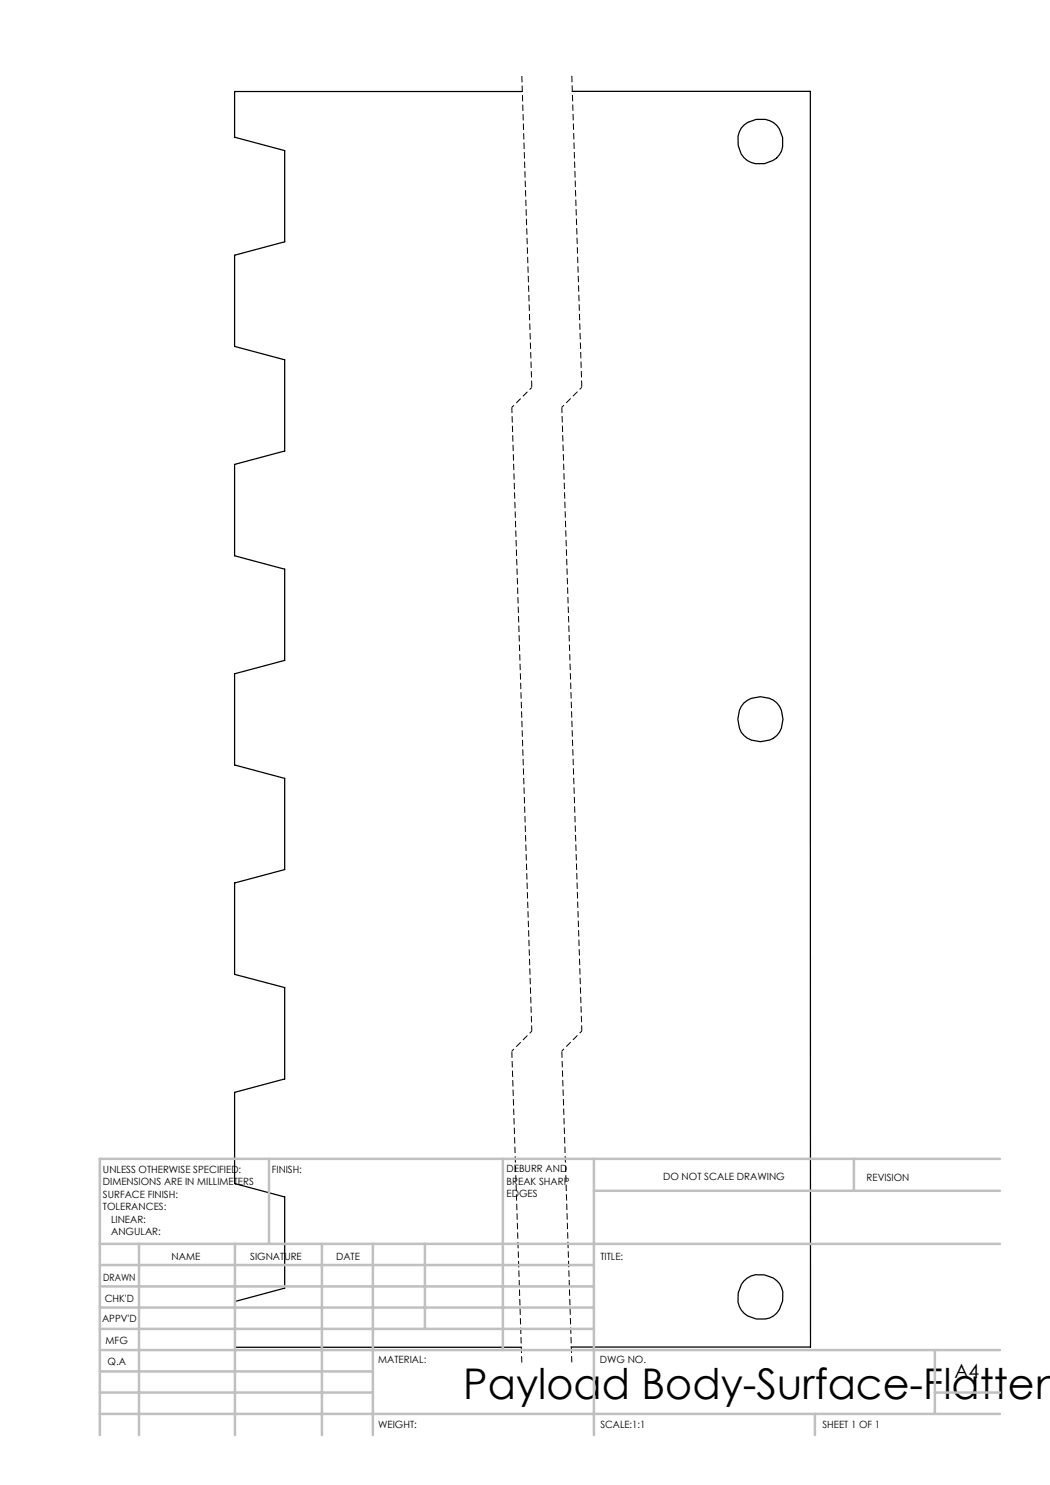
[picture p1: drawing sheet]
<svg xmlns="http://www.w3.org/2000/svg" width="210mm" height="297mm" viewBox="0 0 210 297" stroke-linecap="round" stroke-linejoin="round" font-family="sans-serif">
<path d="M104.5 18.3h-57.6v9.1l10 2.7v18.3l-10 2.6v18.3l10 2.7v18.2l-10 2.7v18.3l10 2.6v18.3l-10 2.7v18.2l10 2.7v18.2l-10 2.7v18.3l10 2.6v18.3l-10 2.7v18.2l10 2.7v18.2l-9.9 2.7v9.1h57.2M114.4 18.3h47.7v251.1h-47.9M148.8 25a4.7 4.7 0 0 1 7.1 .8 4.7 4.7 0 0 1-.6 5.8 4.7 4.7 0 0 1-7.1-.8 4.7 4.7 0 0 1 .6-5.8zM148.8 140.6a4.6 4.6 0 0 1 5-1 4.6 4.6 0 0 1 2.8 4.3 4.2 4.2 0 0 1-4.5 4.4 4.2 4.2 0 0 1-4.5-4.5l.3-1.7zM148.8 256.2a4.8 4.8 0 0 1 7.5 1.3 4.6 4.6 0 0 1-3.2 6.3 4.5 4.5 0 0 1-4.8-1.8 4.5 4.5 0 0 1 0-5.1z" fill="none" stroke="#000" stroke-width=".25"/>
<path d="M104.4 15.1l2 62.4M114.4 15.1l2 62.4M102.4 210.2l2 62.4M112.4 210.2l2 62.4" fill="none" stroke="#000" stroke-width=".2" stroke-dasharray="1.3 .6" stroke-dashoffset="-.1" stroke-linecap="butt"/>
<path d="M106.4 77.5l-4 4M116.4 77.5l-4 4M106.4 206.2l-4 4M116.4 206.2l-4 4" fill="none" stroke="#000" stroke-width=".2" stroke-dasharray="1.3 .6" stroke-dashoffset=".7" stroke-linecap="butt"/>
<path d="M102.4 81.5l4 124.7M112.4 81.5l4 124.7" fill="none" stroke="#000" stroke-width=".2" stroke-dasharray="1.3 .6" stroke-dashoffset=".1" stroke-linecap="butt"/>
<g fill="none" stroke="#c0c0c0" stroke-width=".5">
<path d="M53.8 231.8v17M100.6 231.8v38.2M118.8 231.8v55.2M118.8 238.2h81.2M170.8 231.8v6.4M200 231.8h-180v55.2M20 248.8h180M20 257.3h98.8M20 253h98.8M27.8 248.8v38.2M47 248.8v38.2M64.4 248.8v38.2"/>
<path d="M74.6 248.8v38.2M85 248.8v17M20 265.8h98.8M20 261.5h98.8M20 278.5h54.6M20 274.3h54.6M20 270h180M187 278.5h13M187 270v12.8M20 282.8h180M163 282.8v4.2"/>
</g>
<text font-size="8.5" x="92.7" y="279.7">Payload Body-Surface-Flatten</text>
<text font-size="3.9" x="190.9" y="275.5">A4</text>
<g font-size="2">
<text x="20.6" y="234.6">UNLESS OTHERWISE SPECIFIED:</text>
<text x="20.6" y="237.1">DIMENSIONS ARE IN MILLIMETERS</text>
<text x="20.6" y="239.6">SURFACE FINISH:</text>
<text x="54.4" y="234.6">FINISH:</text>
<text x="101.3" y="234.5">DEBURR AND</text>
<text x="101.3" y="237">BREAK SHARP</text>
<text x="101.3" y="239.5">EDGES</text>
<text x="132.6" y="236">DO NOT SCALE DRAWING</text>
<text x="173.3" y="236.2">REVISION</text>
<text x="20.6" y="242.1">TOLERANCES:</text>
<text x="22.2" y="244.6">LINEAR:</text>
<text x="22.2" y="247.1">ANGULAR:</text>
<text x="34.3" y="252">NAME</text>
<text x="50" y="251.9">SIGNATURE</text>
<text x="67.2" y="251.9">DATE</text>
<text x="120.1" y="251.9">TITLE:</text>
<text x="20.6" y="256.1">DRAWN</text>
<text x="20.9" y="260.3">CHK'D</text>
<text x="20.4" y="264.4">APPV'D</text>
<text x="21.1" y="268.8">MFG</text>
<text x="21.5" y="273">Q.A</text>
<text x="75.6" y="272.5">MATERIAL:</text>
<text x="120" y="272.5">DWG NO.</text>
<text x="75.6" y="285.5">WEIGHT:</text>
<text x="120.1" y="285.6">SCALE:1:1</text>
<text x="164.5" y="285.6">SHEET 1 OF 1</text>
</g>
</svg>
